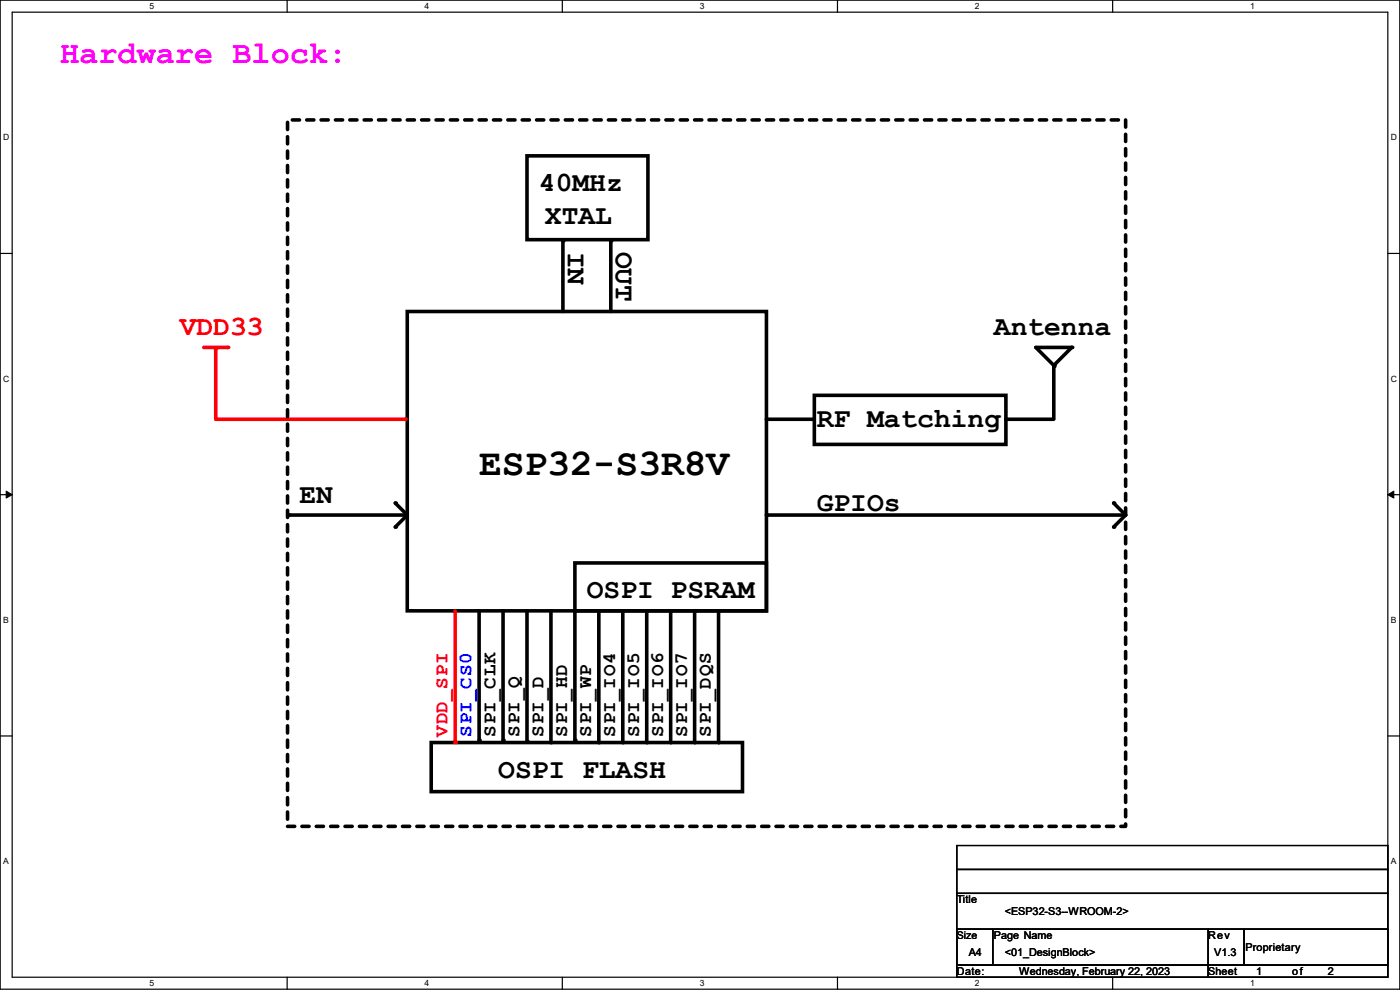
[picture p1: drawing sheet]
<svg xmlns="http://www.w3.org/2000/svg" width="297mm" height="210mm" viewBox="0 0 297 210" stroke-linecap="round" stroke-linejoin="round" font-family="sans-serif">
<path d="M0 0h297v209.8h-297zM2.6 2.6h291.8v204.7h-291.8z" fill="none" stroke="#000" stroke-width=".25"/>
<g fill="#fff">
<path d="M31.8 .3h.9v2h-.9z"/>
<path d="M31.8 207.6h.9v2h-.9z"/>
</g>
<path d="M60.9 0v2.6M60.9 207.3v2.5" fill="none" stroke="#000" stroke-width=".25"/>
<g fill="#fff">
<path d="M90.1 .3h1v2h-1z"/>
<path d="M90.1 207.6h1v2h-1z"/>
</g>
<path d="M119.3 0v2.6M119.3 207.3v2.5" fill="none" stroke="#000" stroke-width=".25"/>
<g fill="#fff">
<path d="M148.5 .3h.9v2h-.9z"/>
<path d="M148.5 207.6h.9v2h-.9z"/>
</g>
<path d="M177.7 0v2.6M177.7 207.3v2.5" fill="none" stroke="#000" stroke-width=".25"/>
<g fill="#fff">
<path d="M206.8 .3h1v2h-1z"/>
<path d="M206.8 207.6h1v2h-1z"/>
</g>
<path d="M236.1 0v2.6M236.1 207.3v2.5" fill="none" stroke="#000" stroke-width=".25"/>
<g fill="#fff">
<path d="M265.2 .3h1v2h-1z"/>
<path d="M265.2 207.6h1v2h-1z"/>
<path d="M.7 28.2h1.2v1.9h-1.2z"/>
<path d="M295.1 28.2h1.2v1.9h-1.2z"/>
<path d="M.7 79.3h1.2v2h-1.2z"/>
<path d="M295.1 79.3h1.2v2h-1.2z"/>
</g>
<path d="M0 53.8h2.6M294.4 53.8h2.6" fill="none" stroke="#000" stroke-width=".25"/>
<g fill="#fff">
<path d="M.7 130.5h1.2v2h-1.2z"/>
<path d="M295.1 130.5h1.1v2h-1.1z"/>
</g>
<path d="M0 104.9h2.6M294.4 104.9h2.6" fill="none" stroke="#000" stroke-width=".25"/>
<path d="M1.3 104.2l1.3 .7-1.3 .8zM294.4 104.9l1.3-.7v1.5z" fill="#000"/>
<path d="M1.3 104.2l1.3 .7-1.3 .8zM294.4 104.9l1.3-.7v1.5z" fill="none" stroke="#000" stroke-width=".21"/>
<g fill="#fff">
<path d="M.7 181.7h1.2v2h-1.2z"/>
<path d="M295.1 181.7h1.1v2h-1.1z"/>
</g>
<path d="M0 156.1h2.6M294.4 156.1h2.6" fill="none" stroke="#000" stroke-width=".25"/>
<path d="M86.4 66.1h76.2v63.5h-76.2zM91.5 157.5h66v10.4h-66z" fill="none" stroke="#000" stroke-width=".76"/>
<path d="M43.2 73.7h5.1" fill="none" stroke="#f00" stroke-width=".76"/>
<circle cx="48.3" cy="73.7" r=".38" fill="#f00"/>
<path d="M45.8 74v14.9" fill="none" stroke="#f00" stroke-width=".76"/>
<circle cx="45.8" cy="74" r=".38" fill="#f00"/>
<path d="M46 88.9h40.1" fill="none" stroke="#f00" stroke-width=".76"/>
<circle cx="46" cy="88.9" r=".38" fill="#f00"/>
<g fill="none" stroke="#000" stroke-width=".76">
<path d="M111.8 33.1h25.7v17.7h-25.7zM119.4 51.1v15M129.6 51.1v15M219.8 73.7h7.6l-3.8 3.8zM223.6 77.8v10.9M162.6 88.9h10.2M172.8 83.9h40.6v10.4h-40.6zM213.4 88.9h10.2M61.3 109.3h24.8M83.9 106.7l2.5 2.6-2.5 2.5M162.6 109.3h76.2M236.3 106.7l2.5 2.6"/>
<path d="M238.8 109.3l-2.5 2.5M101.6 129.6v27.4M106.7 129.6v27.4M111.8 129.6v27.7M116.9 129.6v27.9M122 129.6v27.4M127 129.6v27.9"/>
</g>
<g fill="#000">
<circle cx="119.4" cy="51.1" r=".38"/>
<circle cx="129.6" cy="51.1" r=".38"/>
<circle cx="223.6" cy="77.5" r=".38"/>
<circle cx="223.6" cy="77.8" r=".38"/>
<circle cx="227.4" cy="73.7" r=".38"/>
<circle cx="162.6" cy="88.9" r=".38"/>
<circle cx="213.4" cy="88.9" r=".38"/>
<circle cx="61.3" cy="109.3" r=".38"/>
<circle cx="83.9" cy="106.7" r=".38"/>
<circle cx="83.9" cy="111.8" r=".38"/>
<circle cx="162.6" cy="109.3" r=".38"/>
<circle cx="236.3" cy="106.7" r=".38"/>
<circle cx="236.3" cy="111.8" r=".38"/>
<circle cx="101.6" cy="157" r=".38"/>
<circle cx="106.7" cy="157" r=".38"/>
<circle cx="111.8" cy="157.3" r=".38"/>
<circle cx="116.9" cy="157.5" r=".38"/>
<circle cx="122" cy="157" r=".38"/>
<circle cx="127" cy="157.5" r=".38"/>
</g>
<path d="M61 25.4h177.8v149.9h-177.8z" fill="none" stroke="#000" stroke-width=".76" stroke-dasharray="1.5"/>
<path d="M96.6 129.6v27.9" fill="none" stroke="#f00" stroke-width=".76"/>
<circle cx="96.6" cy="157.5" r=".38" fill="#f00"/>
<path d="M122 119.4h40.6v10.2h-40.6zM132.1 129.6v27.9M137.2 129.6v27.9M142.3 129.6v27.9M147.4 129.6v27.9M152.4 129.6v27.9" fill="none" stroke="#000" stroke-width=".76"/>
<g fill="#000">
<circle cx="132.1" cy="157.5" r=".38"/>
<circle cx="137.2" cy="157.5" r=".38"/>
<circle cx="142.3" cy="157.5" r=".38"/>
<circle cx="147.4" cy="157.5" r=".38"/>
<circle cx="152.4" cy="157.5" r=".38"/>
</g>
<path d="M203 179.4h91.4v5h-91.4zM203 184.4h91.4v5.1h-91.4zM203 189.5h91.4v7.6h-91.4zM203 197.1h7.6v7.7h-7.6zM203 197.1h91.4v7.7h-91.4zM210.6 197.1h45.7v7.7h-45.7zM256.3 197.1h7.6v7.7h-7.6zM263.9 197.1h30.5v7.7h-30.5zM203 204.8h53.3v2.5h-53.3zM256.3 204.8h38.1v2.5h-38.1z" fill="none" stroke="#000" stroke-width=".25"/>
<text font-size="8" x="101.6" y="100.8">ESP32-S3R8V</text>
<text font-size="6.8" fill="#f0f" x="12.7" y="13.3">Hardware Block:</text>
<g font-size="5.9">
<text x="114.3" y="40.6">40MHz</text>
<text x="115.6" y="47.5">XTAL</text>
<text x="120.5" y="53.4" transform="rotate(90 120.5 53.4)">IN</text>
<text x="130.6" y="53.4" transform="rotate(90 130.6 53.4)">OUT</text>
<text x="210.9" y="71.1">Antenna</text>
<text x="173.3" y="90.6">RF Matching</text>
<text x="63.5" y="106.6">EN</text>
<text x="173.3" y="108.4">GPIOs</text>
<text x="124.5" y="127">OSPI PSRAM</text>
<text x="105.7" y="165.1">OSPI FLASH</text>
</g>
<text font-size="5.9" fill="#f00" x="38.1" y="71.1">VDD33</text>
<text font-size="4.1" fill="#f00" x="95" y="156.3" transform="rotate(-90 95 156.3)">VDD_SPI</text>
<text font-size="4.1" fill="#00f" x="100" y="156.3" transform="rotate(-90 100 156.3)">SPI_CS0</text>
<g font-size="4.1">
<text x="105.1" y="156.3" transform="rotate(-90 105.1 156.3)">SPI_CLK</text>
<text x="110.2" y="156.3" transform="rotate(-90 110.2 156.3)">SPI_Q</text>
<text x="115.3" y="156.3" transform="rotate(-90 115.3 156.3)">SPI_D</text>
<text x="120.4" y="156.3" transform="rotate(-90 120.4 156.3)">SPI_HD</text>
<text x="125.4" y="156.3" transform="rotate(-90 125.4 156.3)">SPI_WP</text>
<text x="130.5" y="156.3" transform="rotate(-90 130.5 156.3)">SPI_IO4</text>
<text x="135.6" y="156.3" transform="rotate(-90 135.6 156.3)">SPI_IO5</text>
<text x="140.7" y="156.3" transform="rotate(-90 140.7 156.3)">SPI_IO6</text>
<text x="145.8" y="156.3" transform="rotate(-90 145.8 156.3)">SPI_IO7</text>
<text x="150.8" y="156.3" transform="rotate(-90 150.8 156.3)">SPI_DQS</text>
</g>
<g font-size="2.3">
<text x="203" y="191.6">Title</text>
<text x="213.2" y="194.1">&lt;ESP32-S3--WROOM-2&gt;</text>
<text x="205.5" y="202.8">A4</text>
<text x="210.9" y="199.2">Page Name</text>
<text x="213.2" y="202.8">&lt;01_DesignBlock&gt;</text>
<text x="256.3" y="199.2">Rev</text>
<text x="257.6" y="202.8">V1.3</text>
<text x="264.2" y="201.8">Proprietary</text>
<text x="203" y="206.8">Date:</text>
<text x="216.2" y="206.8">Wednesday, February 22, 2023</text>
<text x="256.3" y="206.8">Sheet</text>
<text x="266.5" y="206.8">1</text>
<text x="274.1" y="206.8">of</text>
<text x="281.7" y="206.8">2</text>
</g>
<text font-size="2.2" x="203" y="199.2">Size</text>
<g font-size="1.8">
<text x="31.7" y="1.9">5</text>
<text x="90.1" y="1.9">4</text>
<text x="148.5" y="1.9">3</text>
<text x="206.8" y="1.9">2</text>
<text x="265.2" y="1.9">1</text>
<text x=".7" y="29.8">D</text>
<text x="295.1" y="29.8">D</text>
<text x=".7" y="80.9">C</text>
<text x="295.1" y="80.9">C</text>
<text x=".7" y="132.1">B</text>
<text x="295.1" y="132.1">B</text>
<text x=".7" y="183.3">A</text>
<text x="295.1" y="183.3">A</text>
<text x="31.7" y="209.2">5</text>
<text x="90.1" y="209.2">4</text>
<text x="148.5" y="209.2">3</text>
<text x="206.8" y="209.2">2</text>
<text x="265.2" y="209.2">1</text>
</g>
</svg>
